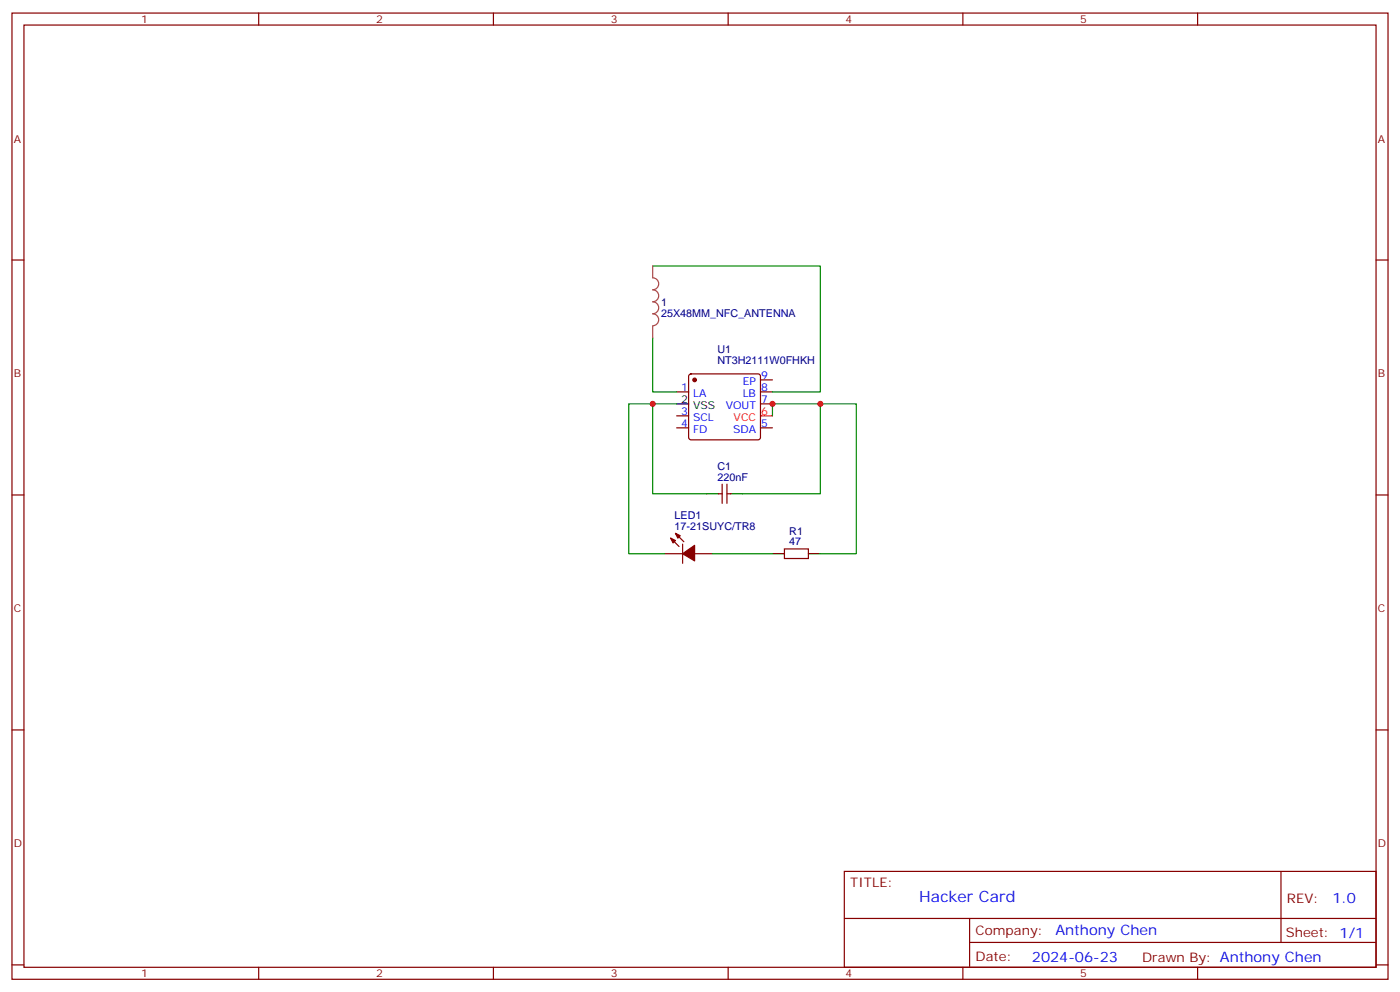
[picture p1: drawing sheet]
<svg xmlns="http://www.w3.org/2000/svg" width="412mm" height="292mm" viewBox="0 0 412 292" stroke-linecap="round" stroke-linejoin="round" font-family="sans-serif">
<g fill="none" stroke="#870000" stroke-width=".35">
<path d="M3.5 3.8h405.4v284.4h-405.4zM7.1 7.4h398.2v277.3h-398.2zM76.2 3.8v3.6M145.3 3.8v3.6M214.5 3.8v3.6M283.6 3.8v3.6M352.8 3.8v3.6M3.5 76.5h3.6M405.3 76.5h3.6M199.3 115.3h3.5M203.1 110.2l.5-.2h19.7l.5 .2 .2 .5v18l-.2 .5-.5 .2h-19.7l-.5-.2-.3-.5v-18zM224 111.8h3.5"/>
<path d="M224 115.3h3.5M224 118.9h3.5M199.3 125.9h3.5M199.3 122.4h3.5M224 125.9h3.5M3.5 145.7h3.6M197.6 158.4l2.4 2.4M199 157l2.4 2.4M211.7 145.3h1M212.7 142.5v5.6M214.1 142.5v5.6M214.1 145.3h1.1"/>
<path d="M405.3 145.7h3.6M195.8 162.9h5.3M201.1 160.1v5.7M204.6 162.9h5.3M231.1 161.5h7v2.9h-7zM3.5 214.8h3.6M405.3 214.8h3.6M248.7 256.4h156.6v28.3h-156.6zM377.3 256.5v20.8M248.7 270.3h156.5M285.6 277.3h119.6M285.6 270.3v14.1"/>
<path d="M3.5 284h3.6M76.2 284.7v3.5M145.3 284.7v3.5M214.5 284.7v3.5M283.6 284.7v3.5M352.8 284.7v3.5M405.3 284h3.6"/>
</g>
<path d="M224 122.4h3.5" fill="none" stroke="#f00" stroke-width=".35"/>
<path d="M199.3 118.9h3.5M208.1 145.3h3.6M215.2 145.3h3.5M227.5 162.9h3.6M238.1 162.9h3.6" fill="none" stroke="#000" stroke-width=".35"/>
<g fill="#870000" stroke="#870000" stroke-width=".35">
<path d="M197.6 158.4l1.4 .7-.7 .7z"/>
<path d="M199 157l1.4 .7-.7 .7z"/>
<path d="M201.1 162.9l3.5-2.4v4.6z"/>
<circle cx="204.6" cy="111.8" r=".53"/>
</g>
<path d="M192.3 78.3h49.4v37h-14.2M192.3 99.4v15.9h7M192.3 118.9h-7.1v44h10.6M199.3 118.9h-7v26.4h15.8M241.7 118.9h10.5v44h-10.5M227.5 122.4v-3.5h14.2v26.4h-23M209.9 162.9h17.6" fill="none" stroke="#008700" stroke-width=".35"/>
<path d="M192.3 78.3v3.5a1.76 1.76 0 0 1 1.7 1.7 1.76 1.76 0 0 1-1.7 1.8 1.76 1.76 0 0 1 1.7 1.7 1.76 1.76 0 0 1-1.7 1.8 1.76 1.76 0 0 1 1.7 1.8 1.76 1.76 0 0 1-1.7 1.7 1.76 1.76 0 0 1 1.7 1.8 1.76 1.76 0 0 1-1.7 1.8M192.3 96v3.4" fill="none" stroke="#a64a4a" stroke-width=".35"/>
<g fill="#c00">
<circle cx="227.5" cy="118.9" r=".88"/>
<circle cx="241.7" cy="118.9" r=".88"/>
<circle cx="192.3" cy="118.9" r=".88"/>
</g>
<text font-size="4.6" fill="#00f" x="270.8" y="265.5">Hacker Card</text>
<g font-size="4.2" fill="#00f">
<text x="392.5" y="265.7">1.0</text>
<text x="310.9" y="275.3">Anthony Chen</text>
<text x="304" y="283.1">2024-06-23</text>
</g>
<g font-size="3.9" fill="#800">
<text x="250.5" y="261">TITLE:</text>
<text x="379.1" y="265.7">REV:</text>
<text x="287.4" y="275.2">Company:</text>
<text x="378.7" y="275.8">Sheet: 1/1</text>
<text x="287.4" y="282.9">Date:</text>
<text x="336.4" y="283">Drawn By: Anthony Chen</text>
</g>
<g font-size="3.2" fill="#800">
<text x="41.6" y="6.8">1</text>
<text x="110.8" y="6.8">2</text>
<text x="179.9" y="6.8">3</text>
<text x="249.1" y="6.8">4</text>
<text x="318.2" y="6.8">5</text>
<text x="4.1" y="41.9">A</text>
<text x="405.9" y="41.9">A</text>
<text x="4.1" y="111.1">B</text>
<text x="405.9" y="111.1">B</text>
<text x="4.1" y="180.2">C</text>
<text x="405.9" y="180.2">C</text>
<text x="4.1" y="249.4">D</text>
<text x="405.9" y="249.4">D</text>
<text x="41.6" y="287.7">1</text>
<text x="110.8" y="287.7">2</text>
<text x="179.9" y="287.7">3</text>
<text x="249.1" y="287.7">4</text>
<text x="318.2" y="287.7">5</text>
</g>
<g font-size="3.2" fill="#000080">
<text x="194.7" y="93.2">25X48MM_NFC_ANTENNA</text>
<text x="194.7" y="90">1</text>
<text x="211.3" y="107.1">NT3H2111W0FHKH</text>
<text x="211.3" y="103.9">U1</text>
<text x="211.3" y="141.4">220nF</text>
<text x="211.3" y="138.3">C1</text>
<text x="198.7" y="155.9">17-21SUYC/TR8</text>
<text x="198.7" y="152.7">LED1</text>
<text x="232.5" y="160.5">47</text>
<text x="232.5" y="157.3">R1</text>
</g>
<g font-size="3.2" fill="#00f">
<text x="218.8" y="113.2">EP</text>
<text x="224.2" y="111.4">9</text>
<text x="200.7" y="115">1</text>
<text x="204.2" y="116.7">LA</text>
<text x="218.8" y="116.7">LB</text>
<text x="224.2" y="115">8</text>
<text x="224.2" y="118.5">7</text>
<text x="200.7" y="125.6">4</text>
<text x="200.7" y="122">3</text>
<text x="204.2" y="123.8">SCL</text>
<text x="213.8" y="120.3">VOUT</text>
<text x="224.2" y="125.6">5</text>
<text x="204.2" y="127.3">FD</text>
<text x="215.9" y="127.3">SDA</text>
</g>
<g font-size="3.2">
<text x="200.7" y="118.5">2</text>
<text x="204.2" y="120.3">VSS</text>
</g>
<g font-size="3.2" fill="#f00">
<text x="216.1" y="123.8">VCC</text>
<text x="224.2" y="122">6</text>
</g>
</svg>
